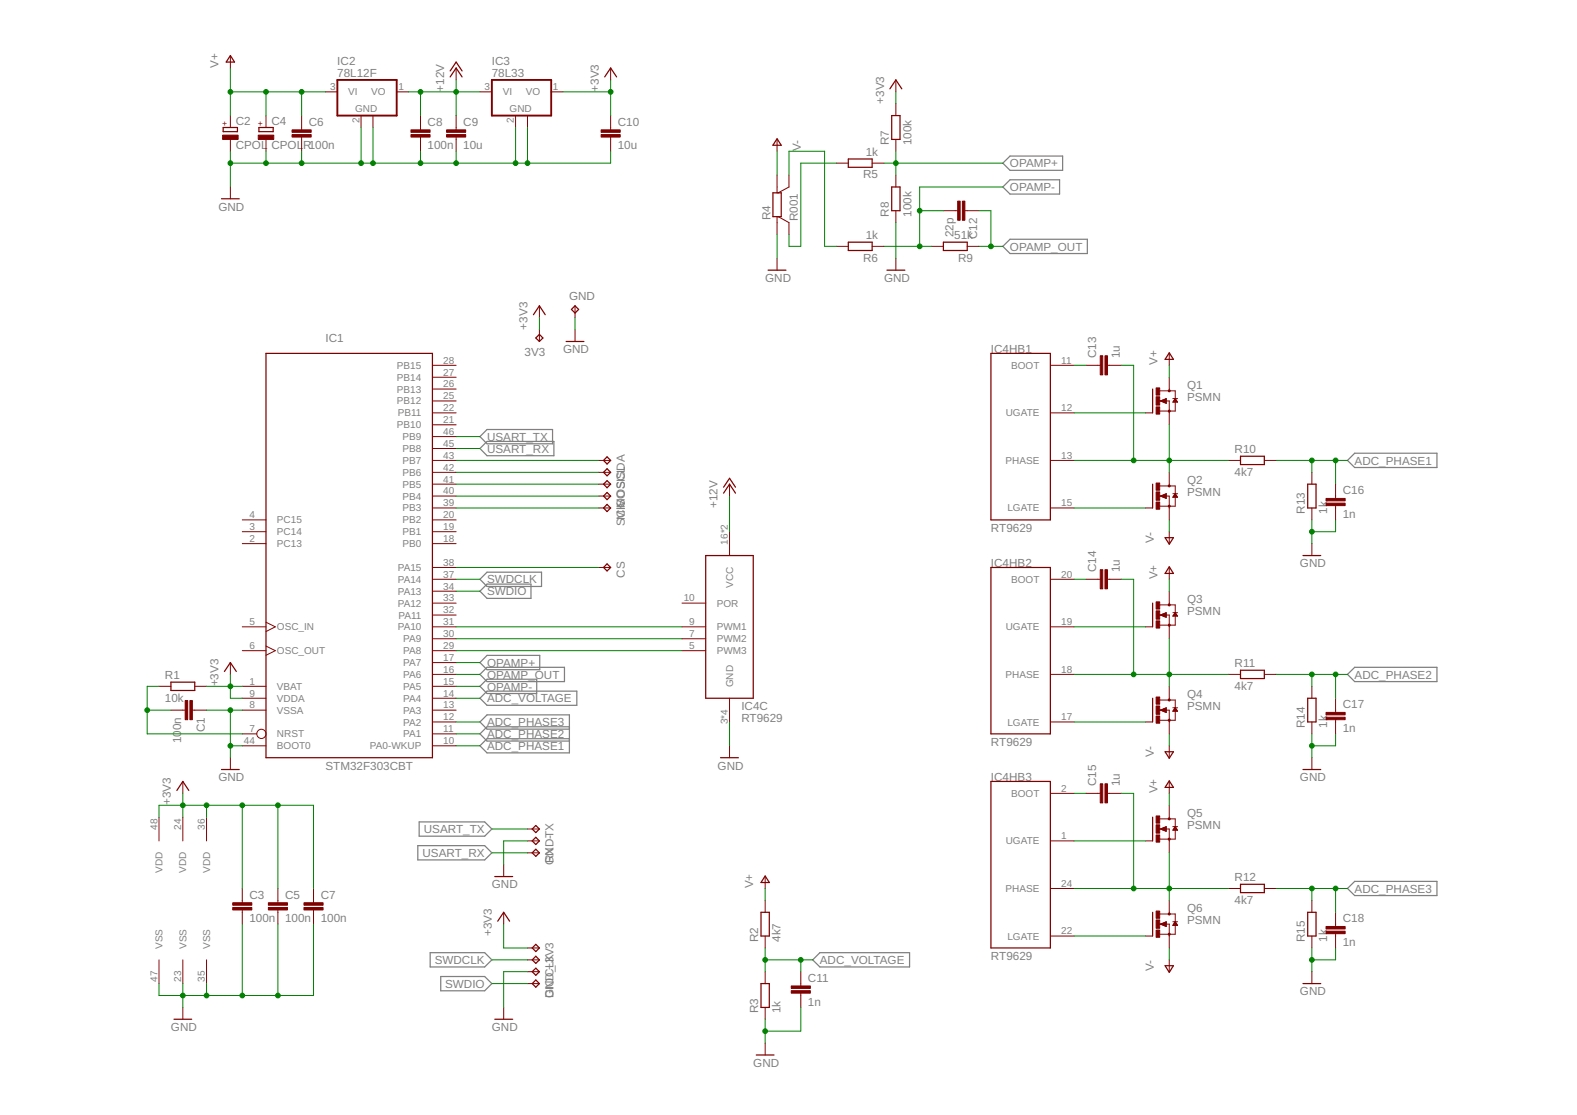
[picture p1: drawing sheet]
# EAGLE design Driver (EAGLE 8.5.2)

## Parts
3V3  TPTP10SQ  [TP10SQ]
+3V3  TPTP15R  [TP15R]
C1  100n  C-EUC0603K  [C0603K]
C2  CPOL  [SIDEWAYS-5.08]
C3  100n  C-EUC0603K  [C0603K]
C4  CPOLR  [SIDEWAYS-5.08R]
C5  100n  C-EUC0603K  [C0603K]
C6  100n  C-EUC0603K  [C0603K]
C7  100n  C-EUC0603K  [C0603K]
C8  100n  C-EUC0603K  [C0603K]
C9  10u  C-EUC1206K  [C1206K]
C10  10u  C-EUC1206K  [C1206K]
C11  1n  C-EUC0603K  [C0603K]
C12  22p  C-EUC0603K  [C0603K]
C13  1u  C-EUC0603K  [C0603K]
C14  1u  C-EUC0603K  [C0603K]
C15  1u  C-EUC0603K  [C0603K]
C16  1n  C-EUC0603K  [C0603K]
C17  1n  C-EUC0603K  [C0603K]
C18  1n  C-EUC0603K  [C0603K]
CLK  TPTP15R  [TP15R]
CS  TPTP10SQ  [TP10SQ]
DIO  TPTP15R  [TP15R]
GND  TPTP10SQ  [TP10SQ]
GND-  TPTP15SQ  [TP15SQ]
GND_  TPTP15SQ  [TP15SQ]
IC1  STM32F303CBT  [LQFP48]
IC2  78L12F  [SOT89]
IC3  78L33  78L12F  [SOT89]
IC4  RT9629  [WQFN24]
MISO  TPTP10SQ  [TP10SQ]
MOSI  TPTP10SQ  [TP10SQ]
Q1  PSMN  [SOT669]
Q2  PSMN  [SOT669]
Q3  PSMN  [SOT669]
Q4  PSMN  [SOT669]
Q5  PSMN  [SOT669]
Q6  PSMN  [SOT669]
R1  10k  R-EU_R0603  [R0603]
R2  4k7  R-EU_R0603  [R0603]
R3  1k  R-EU_R0603  [R0603]
R4  R001  VISHAY_WSK1216  [WSK1216]
R5  1k  R-EU_R0603  [R0603]
R6  1k  R-EU_R0603  [R0603]
R7  100k  R-EU_R0603  [R0603]
R8  100k  R-EU_R0603  [R0603]
R9  51k  R-EU_R0603  [R0603]
R10  4k7  R-EU_R0603  [R0603]
R11  4k7  R-EU_R0603  [R0603]
R12  4k7  R-EU_R0603  [R0603]
R13  1k  R-EU_R0603  [R0603]
R14  1k  R-EU_R0603  [R0603]
R15  1k  R-EU_R0603  [R0603]
RX  TPTP15R  [TP15R]
SCK  TPTP10SQ  [TP10SQ]
SCL  TPTP10SQ  [TP10SQ]
SDA  TPTP10SQ  [TP10SQ]
TX  TPTP15R  [TP15R]

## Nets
+3V3: 3V3.TP +3V3.TP C3.1 C5.1 C7.1 C10.1 IC1.1(VBAT) IC1.9(VDDA) IC1.24(VDD) IC1.36(VDD) IC1.48(VDD) IC3.1(VO) R1.2 R7.2
+12V: C8.1 C9.1 IC2.1(VO) IC3.3(VI) IC4.16(C:VCC) IC4.21(C:VCC)
ADC_PHASE1: C16.1 IC1.10(PA0-WKUP) R10.2 R13.2
ADC_PHASE2: C17.1 IC1.11(PA1) R11.2 R14.2
ADC_PHASE3: C18.1 IC1.12(PA2) R12.2 R15.2
ADC_VOLTAGE: C11.1 IC1.14(PA4) R2.1 R3.2
GND: C1.1 C2.- C3.2 C4.- C5.2 C6.2 C7.2 C8.2 C9.2 C10.2 C11.2 C16.2 C17.2 C18.2 GND-.TP GND.TP GND_.TP IC1.8(VSSA) IC1.23(VSS) IC1.35(VSS) IC1.44(BOOT0) IC1.47(VSS) IC2.2(GND) IC2.2@1(GND) IC3.2(GND) IC3.2@1(GND) IC4.3(C:GND) IC4.14(C:GND) IC4.23(C:GND) IC4.E(C:GND) R3.1 R4.B R8.1 R13.1 R14.1 R15.1
I2C_SCL: IC1.42(PB6) SCL.TP
I2C_SDA: IC1.43(PB7) SDA.TP
N$2: IC4.12(HB1:UGATE) Q1.4(G)
N$3: IC4.15(HB1:LGATE) Q2.4(G)
N$4: C13.1 IC4.11(HB1:BOOT)
N$6: C14.1 IC4.20(HB2:BOOT)
N$8: IC4.19(HB2:UGATE) Q3.4(G)
N$9: IC4.17(HB2:LGATE) Q4.4(G)
N$10: C15.1 IC4.2(HB3:BOOT)
N$12: IC4.1(HB3:UGATE) Q5.4(G)
N$13: IC4.22(HB3:LGATE) Q6.4(G)
N$14: C1.2 IC1.7(NRST) R1.1
N$15: R4.SA R6.2
N$16: R4.SB R5.2
OPAMP+: IC1.17(PA7) R5.1 R7.1 R8.2
OPAMP-: C12.2 IC1.15(PA5) R6.1 R9.2
OPAMP_OUT: C12.1 IC1.16(PA6) R9.1
PHASE1: C13.2 IC4.13(HB1:PHASE) Q1.1(S) Q1.2(S) Q1.3(S) Q2.MB(D) R10.1
PHASE2: C14.2 IC4.18(HB2:PHASE) Q3.1(S) Q3.2(S) Q3.3(S) Q4.MB(D) R11.1
PHASE3: C15.2 IC4.24(HB3:PHASE) Q5.1(S) Q5.2(S) Q5.3(S) Q6.MB(D) R12.1
PWM1: IC1.31(PA10) IC4.9(C:PWM1)
PWM2: IC1.30(PA9) IC4.7(C:PWM2)
PWM3: IC1.29(PA8) IC4.5(C:PWM3)
SPI_MISO: IC1.40(PB4) MISO.TP
SPI_MOSI: IC1.41(PB5) MOSI.TP
SPI_NSS: CS.TP IC1.38(PA15)
SPI_SCK: IC1.39(PB3) SCK.TP
SWDCLK: CLK.TP IC1.37(PA14)
SWDIO: DIO.TP IC1.34(PA13)
USART_RX: IC1.45(PB8) RX.TP
USART_TX: IC1.46(PB9) TX.TP
V+: C2.+ C4.+ C6.1 IC2.3(VI) Q1.MB(D) Q3.MB(D) Q5.MB(D) R2.2
V-: Q2.1(S) Q2.2(S) Q2.3(S) Q4.1(S) Q4.2(S) Q4.3(S) Q6.1(S) Q6.2(S) Q6.3(S) R4.A
Unconnected: IC1.2(PC13) IC1.3(PC14) IC1.4(PC15) IC1.5(OSC_IN) IC1.6(OSC_OUT) IC1.13(PA3) IC1.18(PB0) IC1.19(PB1) IC1.20(PB2) IC1.21(PB10) IC1.22(PB11) IC1.25(PB12) IC1.26(PB13) IC1.27(PB14) IC1.28(PB15) IC1.32(PA11) IC1.33(PA12) IC4.10(C:POR)
